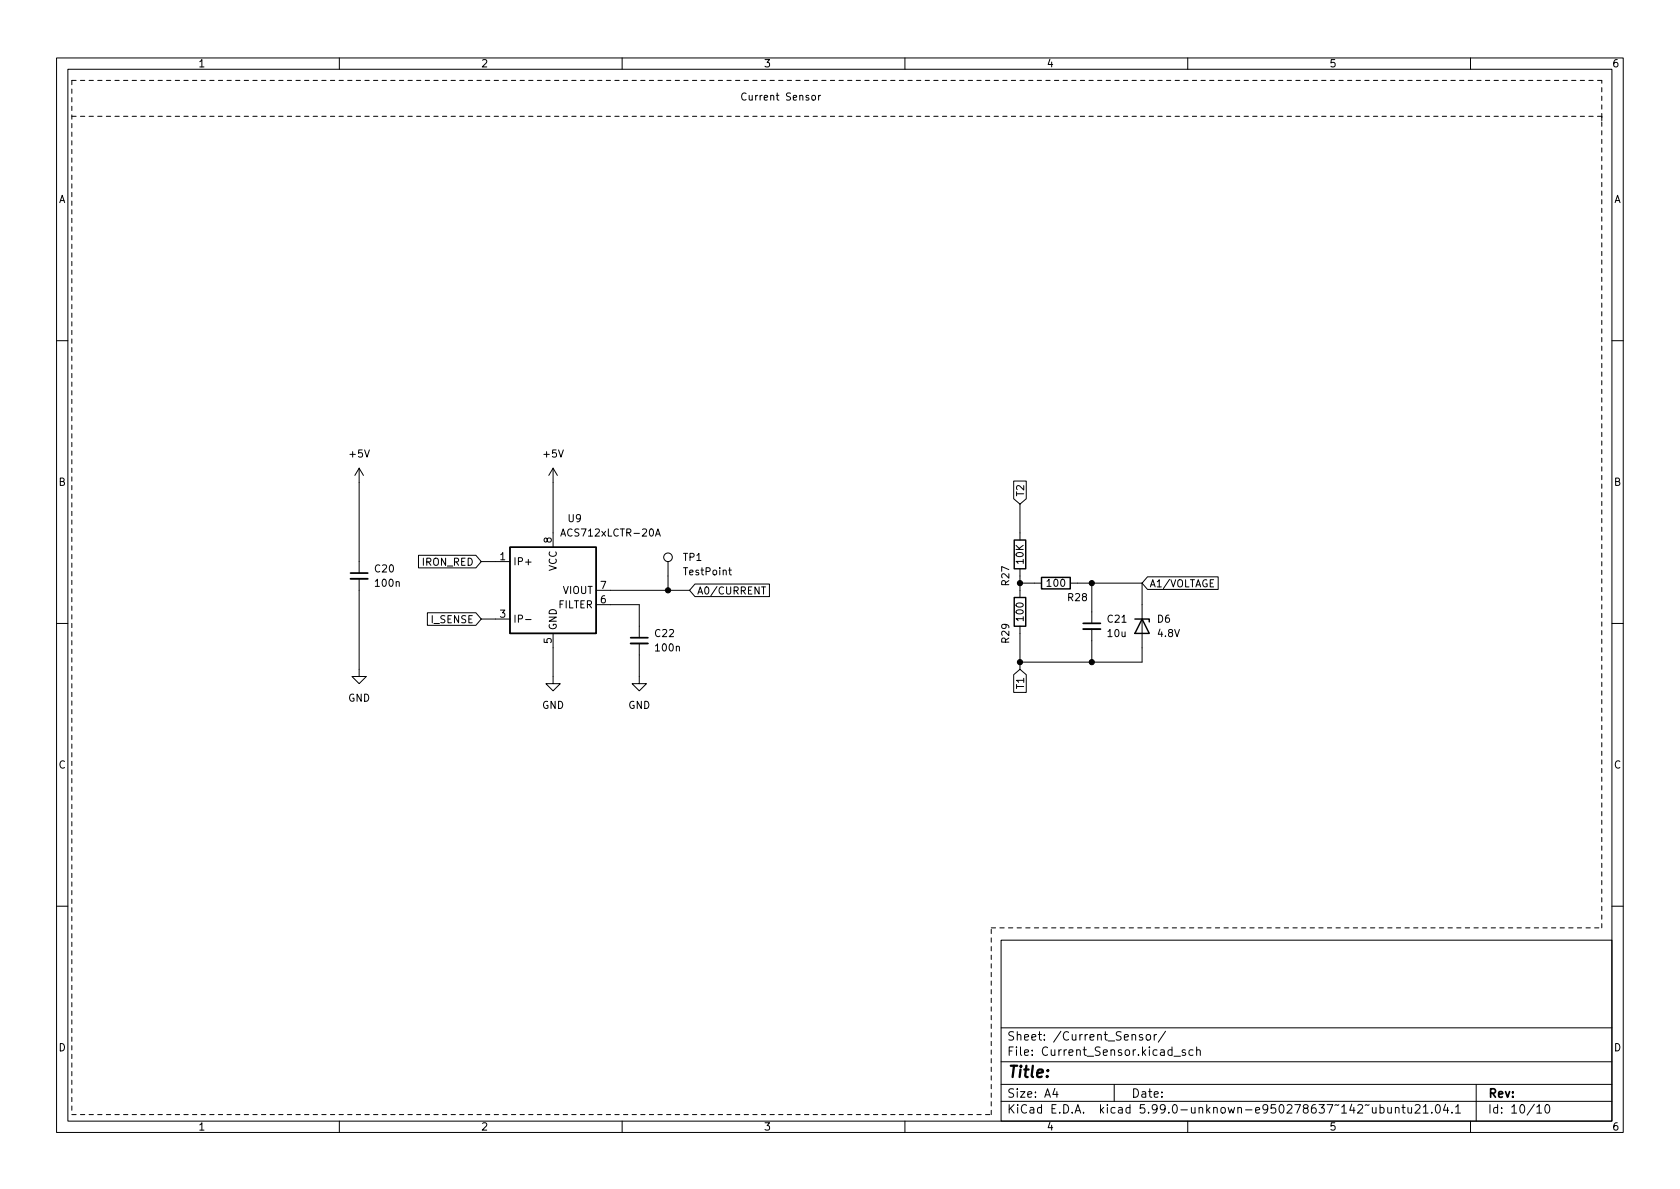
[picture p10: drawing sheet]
<svg xmlns="http://www.w3.org/2000/svg" width="297mm" height="210mm" viewBox="0 0 297 210" stroke-linecap="round" stroke-linejoin="round" font-family="sans-serif">
<g fill="none" stroke="#000" stroke-width=".18">
<path d="M10 10.2h277v190.1h-277zM12 12.2h273v186.1h-273zM60 10.2v2M110 10.2v2M143.6 16.9h.3l.3 .2v.4l-.3 .2-.3-.1-.1-.1zM144.7 16.9v.8M145.1 16.9l-.4 .2M160 10.2v2M210 10.2v2M260 10.2v2M10 60.2h2M285 60.2h2"/>
<path d="M63.5 82.8v18.5M63.5 82.8l-.8 1.3M63.5 82.8l.8 1.3M74 98.2h10.1l1 1.1-1 1.1h-10.1zM85.1 99.3h5.1M97.8 82.8l-.8 1.3M97.8 82.8v14M97.8 82.8l.8 1.3M99.2 94.8l.4-1.3 .4 1.3M115.9 94.8l.4-1.3 .4 1.3M116 94.4h.6M118.1 99.3v5.1"/>
<path d="M179.2 85.1h2.3v3.1l-1.2 .9-1.1-.9zM180.3 89.1v6.4M10 110.2h2M63.5 102.4v17.2h1.3l-1.3 1.3-1.3-1.3h1.3M75.6 108.4h8.5l1 1.1-1 1.1h-8.5zM85.1 109.5h5.1M92.9 109.6h1M97.8 112v8.9h1.3l-1.3 1.3-1.3-1.3h1.3M105.4 106.9h7.6v5.9M105.4 104.4h16.5M113 113.8v7.1h1.3l-1.3 1.3-1.2-1.3h1.2M122.9 103.3h13.1v2.2h-13.1l-1-1.1z"/>
<path d="M128.8 100.8h.5M129 100.4v1.1l.3 .2M134.6 103.8h.8M179.2 119.3l1.1-.9 1.2 .9v3.1h-2.3zM180.3 100.6v5.1M180.3 110.7v7.7M180.3 103.1h3.8M189.2 103.1h12.7M193 103.1v7.1M193 111.2v5.9M201.9 103.1v14h-21.6M202.9 102h12.5v2.2h-12.5l-1-1.1z"/>
<path d="M285 110.2h2M10 160.2h2M177 166.3h108v32h-108zM285 160.2h2M60 198.3v2M110 198.3v2M160 198.3v2M177 194.8h108M177 191.8h108M177 187.8h108M177 181.8h108M186.5 192.5l-.4 1h1"/>
<path d="M186.9 193v1M197 191.8v3M202 183l-.4-.1-.2 .2 .1 .3 .5 .1v.4h-.6M202.7 183.1l.2-.2 .5 .2v.5l-.1 .3h-.4l-.2-.1zM204.1 182.9v1M204.5 182.9l-.3 .1-.1 .2M206.1 182.4l-1.3 1.9M207.6 186.8h1.1M209.6 185.7l-.4-.1-.2 .2 .1 .3 .5 .1v.4h-.6M210 198.3v2M210.9 185.7l-.4-.1-.3 .3v.4l.2 .3h.5M211.6 185.8l.2-.2 .3 .1 .1 .9"/>
<path d="M211.6 185.1v1.5M244 195.9l.4-.1 .3 .3v.4l-.1 .3h-.6M244 195.3v1.5M245.4 195.8v1h.4l.2-.1M246 195.8v1M246.7 196l.2-.2 .4 .1 .1 .9M246.7 195.8v1M247.9 195.8h.5M248.1 195.3v1.3l.3 .2M248.9 195.8l.1 1h.4l.2-.1M249.6 195.8v1M250.2 195.5l.6-.2 .2 .2 .1 .3-1 1h1"/>
<path d="M251.6 195.8l.5-.5v1.5M251.6 196.8h.9M253.1 196.7v.1M253.9 195.5l.2-.2a.8 .8 0 0 1 .6 .8 .8 .8 0 0 1-.6 .7l-.2-.1-.1-.4zM255.6 195.3l-.4 1h.9M255.9 195.8v1M256.7 196.7v.1M257.4 195.8l.4-.5v1.5M257.4 196.8h.8M260 198.3v2M261 191.8v6.5M271.7 195.8l.5-.5v1.5"/>
<path d="M271.7 196.8h.9M273.4 195.4l.1-.1a.8 .8 0 0 1 .5 .8 .8 .8 0 0 1-.5 .7 .99 .99 0 0 1-.1-1.4z"/>
<circle cx="118.1" cy="98.5" r=".76"/>
</g>
<path d="M62 102.4h3M111.5 113.8h3.1M191.5 111.2h3.1" fill="none" stroke="#000" stroke-width=".33"/>
<path d="M62 101.3h3M111.5 112.8h3.1M191.5 110.2h3.1" fill="none" stroke="#000" stroke-width=".3"/>
<path d="M90.2 96.8h15.2v15.2h-15.2zM179.3 95.5h2.1v5.1h-2.1zM179.3 105.7h2.1v5h-2.1zM184.1 102.1h5.1v2h-5.1zM200.7 109.5h2.5v.5M201.9 109.5l1.3 2.5h-2.5z" fill="none" stroke="#000" stroke-width=".25"/>
<path d="M12.7 14.2h270.5M12.7 14.2v182.9M12.7 20.6h270.5M283.2 20.6v1.2M175.3 164.1h107.9M283.2 164.1v-149.9M12.7 197.1h162.6M175.3 197.1v-33" fill="none" stroke="#000" stroke-width=".18" stroke-dasharray=".8 .8"/>
<g fill="#000" stroke="#000" stroke-width=".18">
<circle cx="118.1" cy="104.4" r=".46"/>
<circle cx="180.3" cy="103.1" r=".46"/>
<circle cx="180.3" cy="117.1" r=".46"/>
<circle cx="193" cy="103.1" r=".46"/>
<circle cx="193" cy="117.1" r=".46"/>
</g>
<text font-size="2.8" x="178" y="190.6">Title:</text>
<g font-size="2.1">
<text x="178" y="184">Sheet: /Current_Sensor/</text>
<text x="178" y="186.7">File: Current_Sensor.kicad_sch</text>
<text x="178" y="196.9">KiCad E.D.A. kicad 5.99.0-unknown-e950278637~142~ubuntu21.04.1</text>
<text x="178" y="194.1">Size: A4</text>
<text x="200" y="194.1">Date:</text>
<text x="263" y="194.1">Rev:</text>
<text x="263" y="196.9">Id: 10/10</text>
</g>
<g font-size="1.8">
<text x="35" y="11.9">1</text>
<text x="85" y="11.9">2</text>
<text x="135" y="11.9">3</text>
<text x="185" y="11.9">4</text>
<text x="235" y="11.9">5</text>
<text x="285" y="11.9">6</text>
<text x="130.8" y="17.8">Current Sensor</text>
<text x="10.3" y="35.9">A</text>
<text x="285.3" y="35.9">A</text>
<text x="61.9" y="80.9">+5V</text>
<text x="96.2" y="80.9">+5V</text>
<text x="10.3" y="85.9">B</text>
<text x="181.1" y="87.9" transform="rotate(-90 181.1 87.9)">T2</text>
<text x="285.3" y="85.9">B</text>
<text x="97.5" y="96" transform="rotate(-90 97.5 96)">8</text>
<text x="99.8" y="94.9">ACS712xLCTR-20A</text>
<text x="100.5" y="92.3">U9</text>
<text x="66.3" y="101.2">C20</text>
<text x="74.7" y="100">IRON_RED</text>
<text x="88.4" y="99.1">1</text>
<text x="90.7" y="99.9">IP+</text>
<text x="98.4" y="101" transform="rotate(-90 98.4 101)">VCC</text>
<text x="120.8" y="99.2">TP1</text>
<text x="121.1" y="101.7">TestPoint</text>
<text x="181" y="99.7" transform="rotate(-90 181 99.7)">10K</text>
<text x="66.5" y="103.8">100n</text>
<text x="98.7" y="107.6">FILTER</text>
<text x="99.5" y="105">VIOUT</text>
<text x="106.2" y="106.7">6</text>
<text x="106.2" y="104.1">7</text>
<text x="123.2" y="105.1">A0/CURRENT</text>
<text x="178.4" y="103.5" transform="rotate(-90 178.4 103.5)">R27</text>
<text x="185.2" y="103.8">100</text>
<text x="188.9" y="106.3">R28</text>
<text x="203.2" y="103.8">A1/VOLTAGE</text>
<text x="76.3" y="110.2">I_SENSE</text>
<text x="88.4" y="109.2">3</text>
<text x="90.7" y="110.1">IP-</text>
<text x="97.5" y="113.8" transform="rotate(-90 97.5 113.8)">5</text>
<text x="98.4" y="111.5" transform="rotate(-90 98.4 111.5)">GND</text>
<text x="115.9" y="112.6">C22</text>
<text x="178.4" y="113.6" transform="rotate(-90 178.4 113.6)">R29</text>
<text x="181" y="109.7" transform="rotate(-90 181 109.7)">100</text>
<text x="195.9" y="110.1">C21</text>
<text x="195.9" y="112.6">10u</text>
<text x="204.7" y="110.1">D6</text>
<text x="204.8" y="112.6">4.8V</text>
<text x="116" y="115.2">100n</text>
<text x="61.5" y="124.1">GND</text>
<text x="95.8" y="125.3">GND</text>
<text x="111.1" y="125.3">GND</text>
<text x="181.1" y="121.7" transform="rotate(-90 181.1 121.7)">T1</text>
<text x="10.3" y="135.9">C</text>
<text x="285.3" y="135.9">C</text>
<text x="10.3" y="185.9">D</text>
<text x="285.3" y="185.9">D</text>
<text x="35" y="199.9">1</text>
<text x="85" y="199.9">2</text>
<text x="135" y="199.9">3</text>
<text x="185" y="199.9">4</text>
<text x="235" y="199.9">5</text>
<text x="285" y="199.9">6</text>
</g>
</svg>
